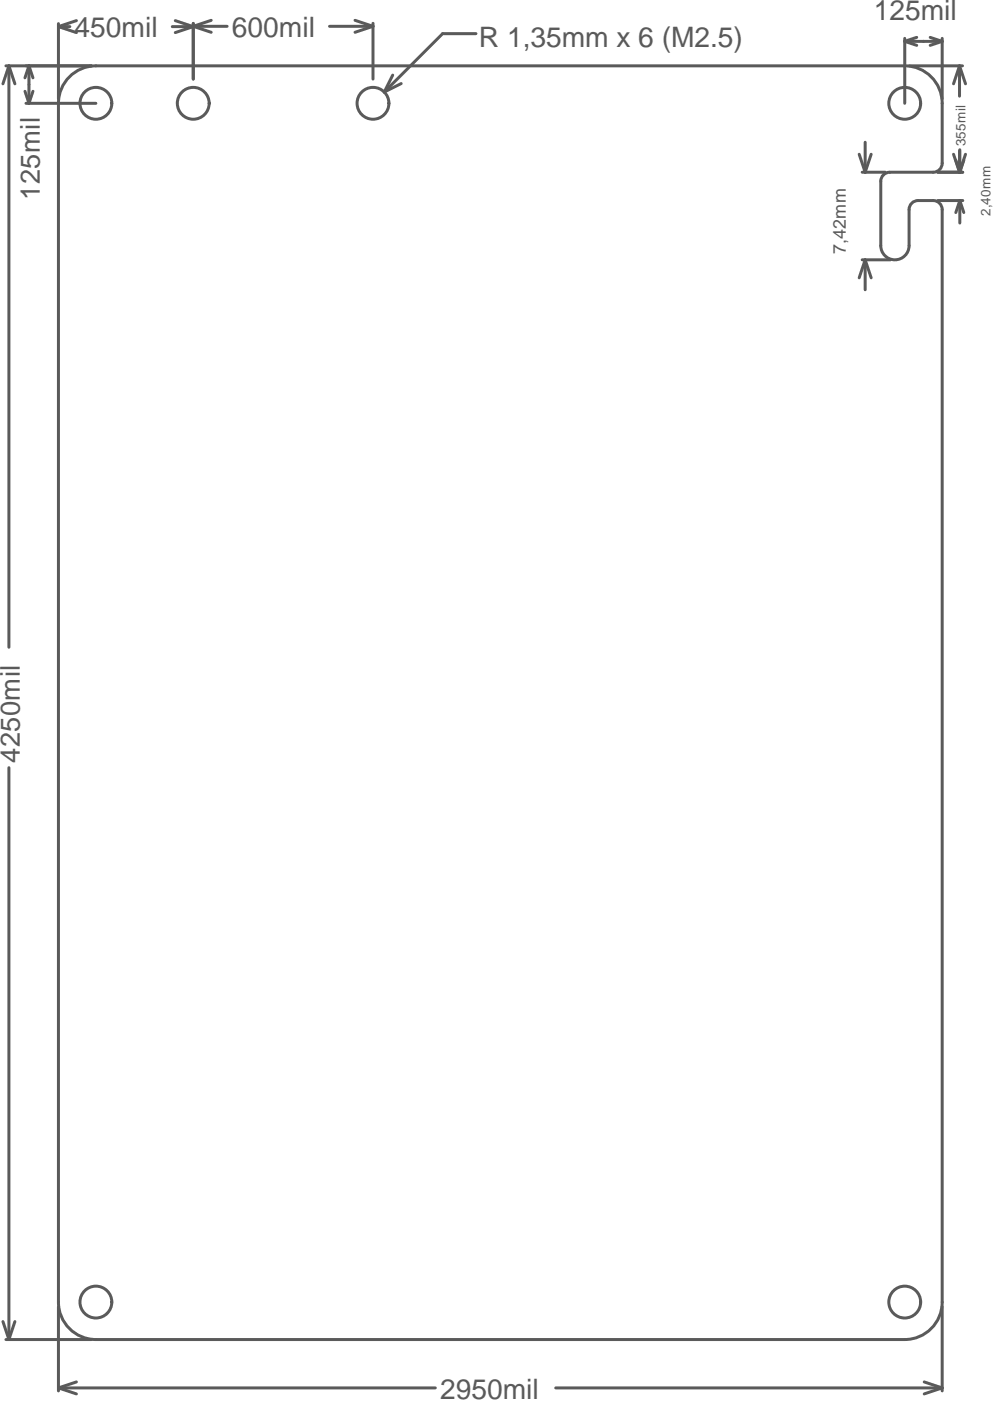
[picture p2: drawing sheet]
<svg xmlns="http://www.w3.org/2000/svg" width="141mm" height="198mm" viewBox="0 0 141 198" stroke-linecap="round" stroke-linejoin="round" font-family="sans-serif">
<g fill="none" stroke="#5a5a5a" stroke-width=".42">
<path d="M.8 9.3h12.1M1.3 9.3l.8 2.5M1.3 9.3v82M1.3 9.3l-.9 2.5M3.5 12.9l.6 1.7M3.7 14.6h9.8M4.1 9.3l.5 1.7M4.1 9.3l-.6 1.7M4.1 9.3v5.3M4.6 12.9l-.5 1.7M8.2 3.8h1.7M8.2 3.3v10.6"/>
<path d="M8.2 3.8l2.6 .8M9.8 10.8a5.3 5.3 0 0 1 3.7-1.5h114.1a5.3 5.3 0 0 1 5.3 5.3v8.4a1.27 1.27 0 0 1-1.3 1.3h-6.1a1.27 1.27 0 0 0-1.3 1.3v9.1a2 2 0 0 0 2 2 2 2 0 0 0 2-2v-5.1a1.27 1.27 0 0 1 1.3-1.3h2.1a1.27 1.27 0 0 1 1.3 1.3v154.1a5.3 5.3 0 0 1-5.3 5.3h-114.1a5.3 5.3 0 0 1-5.3-5.3v-169.1a5.3 5.3 0 0 1 1.6-3.8zM10.8 2.9l-2.6 .9M24.3 3.8h3M24.7 2.9l2.6 .9M27.3 3.8l-2.6 .8M27.3 3.3v7.9M27.3 3.7l2.5 .9M27.3 3.7h4.7M29.8 2.9l-2.5 .8M46.5 3.7h6.1M50.1 2.9l2.5 .8"/>
<path d="M52.6 3.3v7.9M52.6 3.7l-2.5 .9M55.4 10.6l-1.2 2.4M56.6 11.8l-2.4 1.2M67.1 4.7h-4.7l-8.2 8.3M127.6 5.4v9.2M127.6 5.8h5.3M127.6 5.8l1.7 .6M128.2 9.3h7.6M129.3 5.3l-1.7 .5M131.2 5.3l1.7 .5M132.9 5.4v8.5"/>
<path d="M132.9 5.8l-1.7 .6M135.3 9.3l-.8 2.5M135.3 9.3v4.3M135.3 9.3l.9 2.5M121.2 21.8l.8 2.5M121.6 36.7h4M121.6 24.3h3.3M122 36.7l-.8 2.5M122 20.1v4.2M122 36.7v4.2M122 36.7l.9 2.5M122.9 21.8l-.9 2.5"/>
<path d="M132.3 24.3h3.5M132.3 28.3h3.5M134.5 21.8l.8 2.5M134.8 22.6l.6 1.7M135.3 21.3v3M135.4 28.3l-.6 1.7M135.4 21.1v3.2M135.4 28.3v3.2M135.4 28.3l.5 1.7M135.9 22.6l-.5 1.7M136.2 21.8l-.9 2.5M1.3 108.3v80.7"/>
<path d="M.4 186.4l.9 2.6M.8 189h12.1M2.1 186.4l-.8 2.6M8.2 184.3v11.9M8.2 195.8l2.6 .8M8.2 195.8h53.2M10.8 194.9l-2.6 .9M78.4 195.8h54.5M130.4 194.9l2.5 .9M132.9 184.3v11.9M132.9 195.8l-2.5 .8"/>
<circle cx="13.5" cy="14.6" r="2.25"/>
<circle cx="27.3" cy="14.6" r="2.25"/>
<circle cx="52.6" cy="14.6" r="2.25"/>
<circle cx="127.6" cy="14.6" r="2.25"/>
<circle cx="13.5" cy="183.7" r="2.25"/>
<circle cx="127.6" cy="183.7" r="2.25"/>
</g>
<g font-size="4" fill="#5a5a5a">
<text x="10.5" y="5.3">450mil</text>
<text x="32.7" y="5.2">600mil</text>
<text x="123.2" y="2.8">125mil</text>
<text x="67.6" y="6.7">R 1,35mm x 6 (M2.5)</text>
<text x="62.1" y="197.3">2950mil</text>
</g>
<g font-size="3.8" fill="#5a5a5a">
<text x="5.6" y="28.2" transform="rotate(-90 5.6 28.2)">125mil</text>
<text x="2.8" y="107.6" transform="rotate(-90 2.8 107.6)">4250mil</text>
</g>
<text font-size="2.5" fill="#5a5a5a" x="119.3" y="35.9" transform="rotate(-90 119.3 35.9)">7,42mm</text>
<g font-size="1.9" fill="#5a5a5a">
<text x="136.2" y="20.6" transform="rotate(-90 136.2 20.6)">355mil</text>
<text x="139.7" y="30.5" transform="rotate(-90 139.7 30.5)">2,40mm</text>
</g>
</svg>
